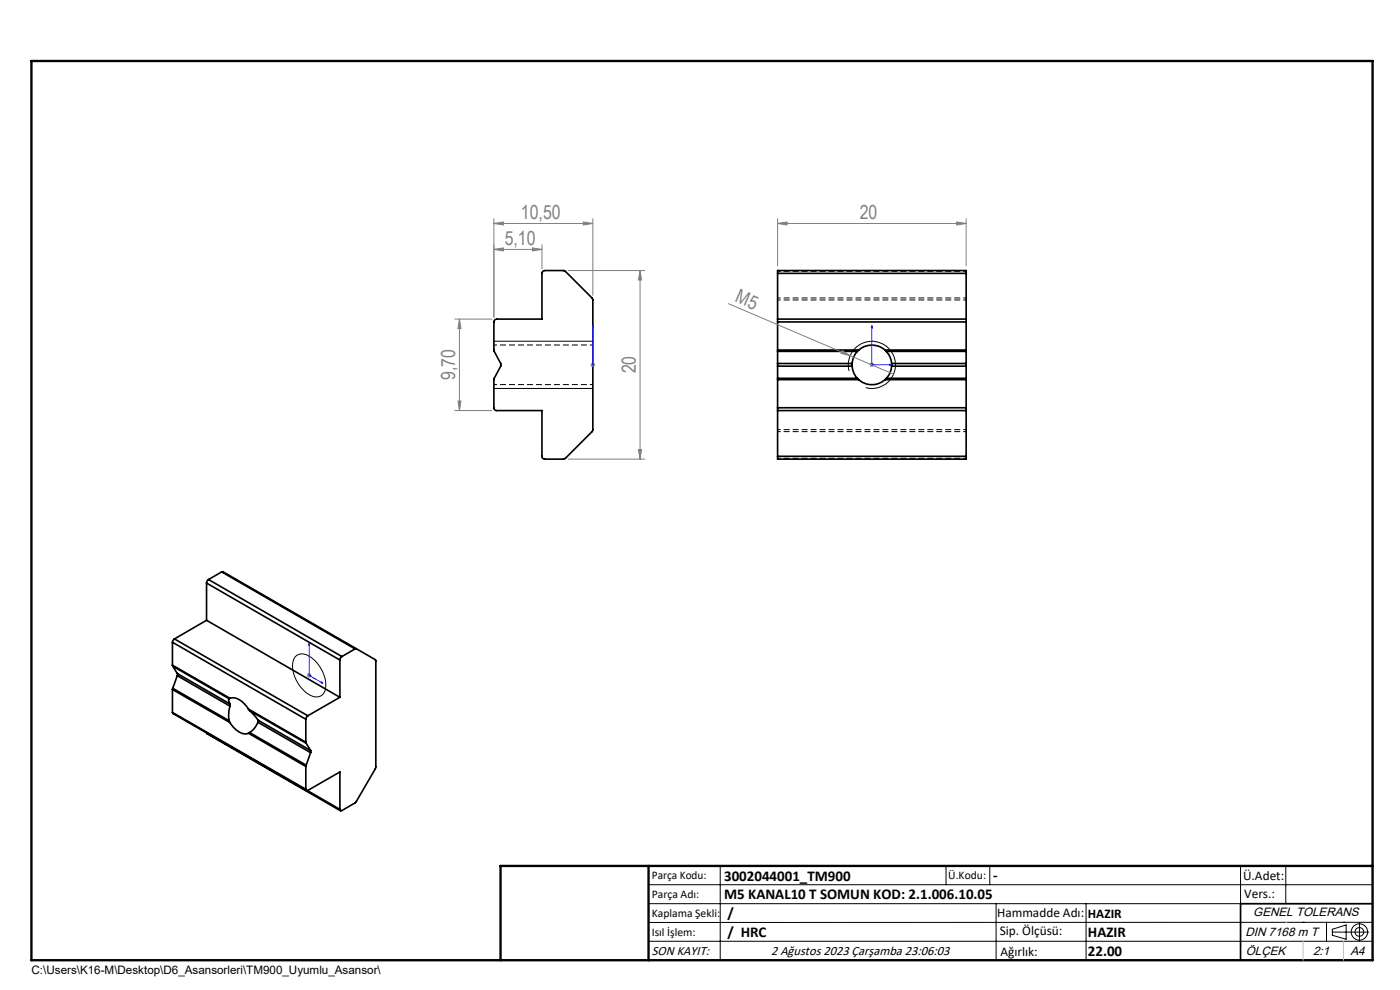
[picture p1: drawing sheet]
<svg xmlns="http://www.w3.org/2000/svg" width="297mm" height="210mm" viewBox="0 0 297 210" stroke-linecap="round" stroke-linejoin="round" font-family="sans-serif">
<path d="M165 57.6h40M125.8 73.2h-21M165 63.6h40M205 63.2h-40M104.8 81.6h21M165 91.6h40M205 97.2h-40M205 91.1h-40" fill="none" stroke="#000" stroke-width=".21" stroke-dasharray="1.3 .6" stroke-dashoffset=".6" stroke-linecap="butt"/>
<g fill="none" stroke="#000" stroke-width=".35">
<path d="M115.1 57.6l.5-.2 4.2 .1 6 6-.1 27.9-5.9 5.9-4.2 .1a.6 .6 0 0 1-.6-.6v-9.7h-9.6a.6 .6 0 0 1-.6-.6v-6.1l1.5-2.9-1.5-3.1v-6.1a.6 .6 0 0 1 .6-.6h9.6v-9.8zM165 58v-.6h40v.6M165 58v9.7M165 58h40M205 58v9.7M165 67.7v.6M165 74.3v.2M165 77.1v.6M165 67.7h40M165 68.3h40M165 74.3h17.2M165 68.3v6"/>
<path d="M165 74.5v2.6M165 77.7v2.5M165 74.5h16.9M165 77.1h15.8M165 77.7h15.8M180.8 77.7l.4 1.6 .7 .9M180.8 77.1v.6M181.9 74.5l-.7 1.1-.4 1.5M182.2 74.3a4.2 4.2 0 0 1 5.5 0M182.2 74.3l-.3 .2M187.7 74.3l.3 .2M187.7 74.3h17.3"/>
<path d="M188 74.5l.7 1.1 .5 1.5M188 74.5h17M189.2 77.7l-.5 1.6-.7 .9M189.2 77.1v.6M189.2 77.1h15.8M189.2 77.7h15.8M205 67.7v.6M205 74.3v.2M205 77.1v.6M205 68.3v6M205 74.5v2.6M205 77.7v2.5"/>
<path d="M165 86.5v.6M165 80.2v.3M165 96.8v.6h40v-.6M165 87.1h40M165 86.5h40M165 80.5v6M165 87.1v9.7M165 80.5h17.2M165 80.2h16.9M165 96.8h40M181.9 80.2l.3 .3M182.2 80.5a4.2 4.2 0 0 0 5.5 0"/>
<path d="M187.7 80.5h17.3M188 80.2l-.3 .3M188 80.2h17M205 86.5v.6M205 80.2v.3M205 80.5v6M205 87.1v9.7M36.6 136.2l28.3 16.4M36.6 136.2v4.9M37 135.5l-.4 .7M37 135.5l28.3 16.3M43.8 123.7l28.3 16.3"/>
<path d="M43.8 131.6l28.3 16.3M43.8 123.7v7.9M43.8 131.6l-6.8 3.9M44.2 122.9l-.3 .4-.1 .4M44.2 122.9l28.3 16.4M47 121.3h.3l28.3 16.3M47 121.3l-2.8 1.6M47 121.3l28.3 16.3M72.5 139.3l-.3 .3-.1 .4M75.3 137.6l-2.8 1.7M75.6 137.6h-.3M75.6 137.6l4.1 2.5v22.7l-4.1 7.3-3.1 1.8a.25 .25 0 0 1-.3 .1 .25 .25 0 0 1-.1-.3"/>
<path d="M36.6 151.1l.1 .2 28.3 16.4M36.6 141.1l.1 .2M36.6 141.1l12.2 7M36.6 146.3v4.8M36.6 151.1l28.3 16.3M36.6 146.3l12.2 7M36.7 146l-.1 .3M36.7 141.3l11.9 6.9M36.7 141.3l.9 1.6M36.7 146l11.9 6.9M37.6 142.9v.4M37.6 143.3l11.2 6.5"/>
<path d="M37.6 142.9l11.2 6.4M37.6 143.3l-.9 2.7M43.8 155.5l28.4 16.5M48.6 152.9l.2 .4M48.6 148.2l-.1 .3 .3 .8M48.8 148.1a3.3 3.3 0 0 1 3.4 1.6l.5 .7M48.8 153.3a4.2 4.2 0 0 0 3.7 2.3l.2-.1M48.8 149.8l-.3 1.8 .1 1.3M48.8 149.3v.5M48.8 148.1l-.2 .1M52.7 150.4l.3 .3M52.7 150.4l12.2 7"/>
<path d="M52.7 155.5l12.2 7.1M53 150.7l1.7 2M53 155.4l-.3 .1M53 150.7l11.9 6.9M53 155.4l11.9 6.9M54.7 153.2l-.9 1.4-.8 .8M54.7 152.7v.5M54.7 152.7l11.2 6.5M54.7 153.2l11.2 6.5M64.9 157.4v.2M64.9 152.6v4.8M64.9 157.6l1 1.6"/>
<path d="M65.3 151.8l-.4 .8M65.9 159.2v.5M65.9 159.7l-1 2.6M72.1 147.9l-6.8 3.9M72.1 140v7.9M64.9 167.4a.26 .26 0 0 0 .1 .3 .26 .26 0 0 0 .3 0l6.8-3.9v7.9M64.9 162.6v4.8M64.9 162.3v.3M65.2 167.7l6.9 4M291.2 191.7h-28v12"/>
</g>
<g fill="none" stroke="#000" stroke-width=".21">
<path d="M104.8 72.4h21M180.1 78.7a5 5 0 0 1 4.4-6.3 5 5 0 0 1 5.4 5.4 5 5 0 0 1-6.2 4.4M104.8 82.4h21M62.6 139.4a2.41 2.41 0 0 1 3.4 .1 7.3 7.3 0 0 1 2.9 7 2.1 2.1 0 0 1-3.4 .8 7.2 7.2 0 0 1-3.3-7.2zM137.6 187.7h153.6M137.6 191.7h153.6M137.6 199.7h153.6M152.8 183.7v20M200.7 183.7v4M210 183.7v4M211.3 191.7v12M230.4 191.7v12"/>
<path d="M263.2 183.7v20M272.8 183.7v8M276.4 195.6h.1M281.4 195.6v4.1M282.6 197.7h7.8M282.6 197.1l3-.9v3l-3-.8zM285 195.6h.1M288.4 195.8v3.8M291.2 195.6l-153.6 .1"/>
<circle cx="288.4" cy="197.7" r="1.74"/>
<circle cx="288.4" cy="197.7" r=".93"/>
</g>
<path d="M125.8 77.3v.2zM125.8 69.1v.4v-.4M125.8 77.4h.1M125.8 69.1v8.3M185 69.1l.1 .4h-.2zM185 69.1v8.3h4.1M188.7 77.3l.4 .1-.4 .1zM65.6 136.5v6.8l2.9 1.7M65.6 136.5l.1 .4-.2-.1zM68.2 144.7l.3 .3-.3-.1z" fill="none" stroke="#00f" stroke-width=".21"/>
<g fill="none" stroke="#808080" stroke-width=".21">
<path d="M104.8 52.9l2-.3v.6zM104.8 52.9h10.2M104.8 47.4l2-.3v.6zM104.8 47.4h21M104.8 46.4v20.9M113 52.6l2 .3-2 .3zM115 51.9v5.1M120.5 57.4h16.3M123.8 47.1l2 .3-2 .3zM125.8 46.4v16.2M135.8 57.4l.3 2h-.7zM135.8 57.4v40"/>
<path d="M165 47.4l2-.3v.6zM165 46.4v10M165 47.4h40M203 47.1l2 .3-2 .3zM205 46.4v10M96.5 67.7h7.9M97.5 67.7l.3 2h-.6zM97.5 67.7v19.4M125.3 77.4h1M125.4 77l.7 .7M125.8 76.9v1M126.1 77l-.7 .7"/>
<path d="M154.5 64.4l35 15M178.6 74.4l1.8 1.1-2-.5zM184.5 77.4h1M184.6 77l.7 .7M185 76.9v1M185.3 77l-.7 .7M96.5 87.1h7.9M97.2 85.1h.6l-.3 2zM120.5 97.4h16.3M135.4 95.4h.7l-.3 2zM65.1 143.3h1M65.2 142.9l.7 .7"/>
<path d="M65.6 142.8v1M65.9 142.9l-.7 .7"/>
</g>
<path d="M106.2 203.7h185" fill="none" stroke="#000" stroke-width=".25"/>
<path d="M6.7 12.9h284.5v190.8h-284.5zM137.6 183.7v20M291.2 183.7h-185v20" fill="none" stroke="#000" stroke-width=".5"/>
<path d="M272.8 195.6h.1M276.4 199.7v4M285 199.7v4" fill="none" stroke="#c0c0c0" stroke-width=".21"/>
<g fill="#00f">
<path d="M125.8 77.3v.2zM125.8 69.1v.4z"/>
<path d="M68.2 144.7l.3 .3-.3-.1zM65.6 136.5l.1 .4-.2-.1z"/>
<path d="M188.7 77.3l.4 .1-.4 .1zM185 69.1l.1 .4h-.2z"/>
</g>
<g fill="#808080">
<path d="M178.6 74.4l1.8 1.1-2-.5z"/>
<path d="M165 47.4l2-.3v.6zM203 47.1l2 .3-2 .3z"/>
<path d="M113 52.6l2 .3-2 .3zM104.8 52.9l2-.3v.6z"/>
<path d="M135.8 57.4l.3 2h-.7zM135.4 95.4h.7l-.3 2z"/>
<path d="M97.5 67.7l.3 2h-.6zM97.2 85.1h.6l-.3 2z"/>
<path d="M104.8 47.4l2-.3v.6zM123.8 47.1l2 .3-2 .3z"/>
</g>
<g font-size="4.1" fill="#808080">
<text x="110.5" y="46.5">10,50</text>
<text x="182.4" y="46.5">20</text>
<text x="107.1" y="52">5,10</text>
<text x="155.8" y="63.9" transform="rotate(23 155.8 63.9)">M5</text>
<text x="96.6" y="80.6" transform="rotate(-90 96.6 80.6)">9,70</text>
<text x="134.9" y="79.2" transform="rotate(-90 134.9 79.2)">20</text>
</g>
<g font-size="3.2">
<text x="153.6" y="186.8">3002044001_TM900</text>
<text x="153.6" y="190.8">M5 KANAL10 T SOMUN KOD: 2.1.006.10.05</text>
<text x="210.7" y="186.6">-</text>
<text x="154.3" y="194.8">/</text>
<text x="154.3" y="198.8">/ HRC</text>
<text x="230.8" y="198.7">HAZIR</text>
<text x="230.8" y="202.8">22.00</text>
</g>
<g font-size="2.8">
<text x="263.7" y="186.7">Ü.Adet:</text>
<text x="263.9" y="190.5">Vers.:</text>
<text x="211.5" y="194.5">Hammadde Adı:</text>
<text x="230.8" y="194.7">HAZIR</text>
<text x="138.3" y="202.6">SON KAYIT:</text>
<text x="163.6" y="202.6">2 Ağustos 2023 Çarşamba 23:06:03</text>
<text x="212.1" y="198.4">Sip. Ölçüsü:</text>
<text x="212.2" y="202.7">Ağırlık:</text>
</g>
<g font-size="2.6">
<text x="265.9" y="194.4">GENEL TOLERANS</text>
<text x="264.2" y="198.5">DIN 7168 m T</text>
<text x="264.3" y="202.6">ÖLÇEK</text>
<text x="278.5" y="202.6">2:1</text>
<text x="286.5" y="202.6">A4</text>
</g>
<g font-size="2.5">
<text x="138.3" y="186.4">Parça Kodu:</text>
<text x="138.3" y="190.5">Parça Adı:</text>
<text x="201.2" y="186.5">Ü.Kodu:</text>
<text x="138.3" y="194.5">Kaplama Şekli:</text>
<text x="138.3" y="198.6">Isıl İşlem:</text>
<text x="6.7" y="206.7">C:\Users\K16-M\Desktop\D6_Asansorleri\TM900_Uyumlu_Asansor\</text>
</g>
</svg>
